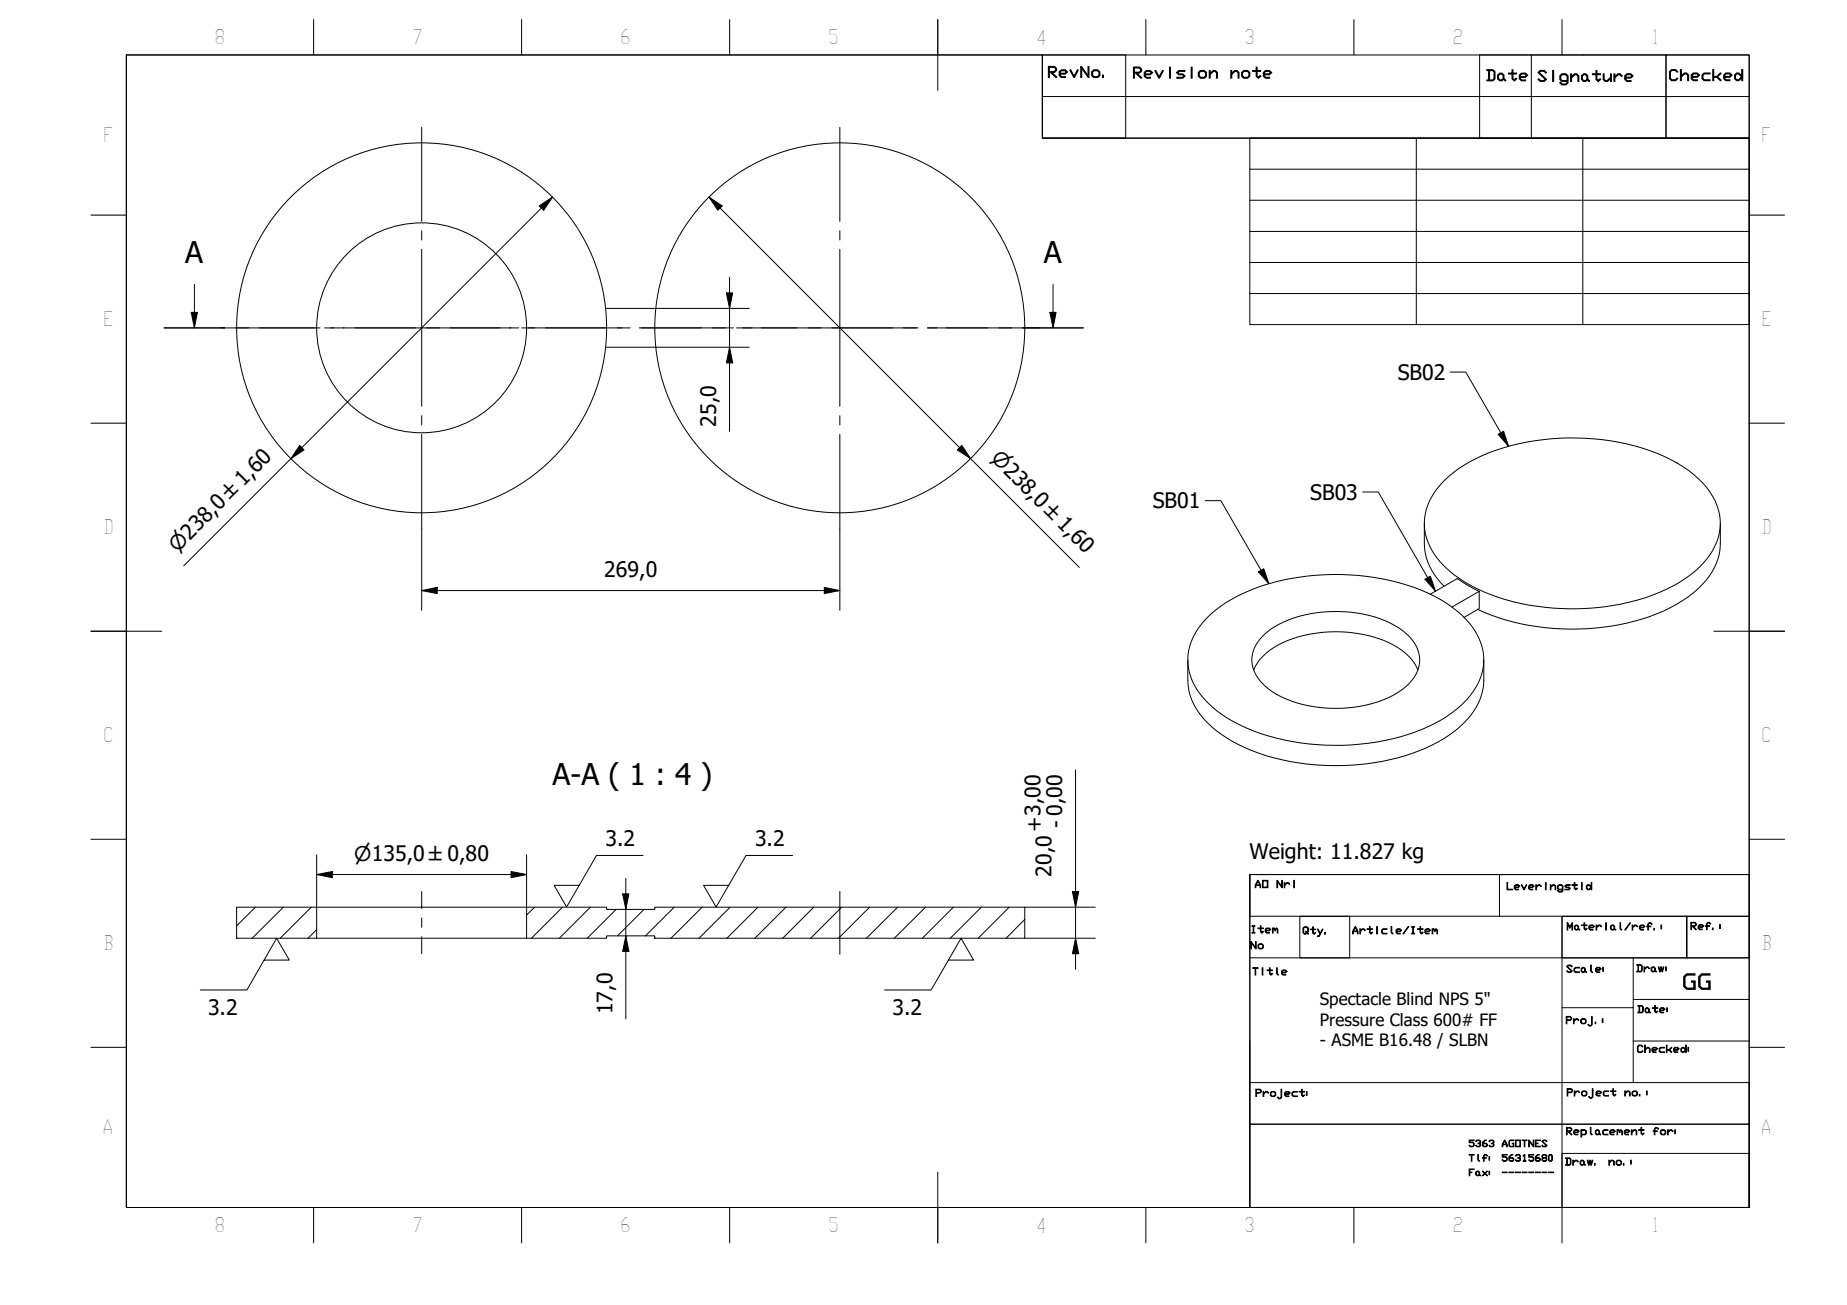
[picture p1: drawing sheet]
<svg xmlns="http://www.w3.org/2000/svg" width="297mm" height="210mm" viewBox="0 0 297 210" stroke-linecap="round" stroke-linejoin="round" font-family="sans-serif">
<!-- layer: Hatch (ISO) -->
<g fill="none" stroke="#000" stroke-width=".16">
<path d="M41.1 145.9l-3 3M45.6 145.9l-5 5M50.1 145.9l-5 5M50.9 149.5l-1.3 1.4M86 145.9l-1.3 1.3M90.5 145.9l-5 5M95 145.9l-5 5M99.1 146.3l-4.7 4.6M103.6 146.3l-4.3 4.2M108.4 145.9l-4.6 4.6M112.9 145.9l-5 5M117.4 145.9l-5 5"/>
<path d="M121.9 145.9l-5 5M126.4 145.9l-5 5M130.9 145.9l-5 5M135.4 145.9l-5 5M139.8 145.9l-4.9 5M144.4 145.9l-5.1 5M148.8 145.9l-5 5M153.3 145.9l-5 5M157.8 145.9l-5 5M162.3 145.9l-5 5M164.8 147.9l-3 3"/>
</g>
<!-- layer: Visible (ISO) -->
<g fill="none" stroke="#000" stroke-width=".16">
<path d="M97.4 55.9h8.1M97.4 49.6h8.1M232.1 77.5a24.6 24.6 0 0 1 12.2-6.1 38.5 38.5 0 0 1 23.4 2 16.4 16.4 0 0 1 8.1 7.2 8.7 8.7 0 0 1-1.9 10 23.5 23.5 0 0 1-11.9 6.3 38.2 38.2 0 0 1-24.4-2.2 16.1 16.1 0 0 1-7.5-6.5 8.5 8.5 0 0 1 1.4-10zM194.1 99.4a24.4 24.4 0 0 1 12.2-6.1 38.1 38.1 0 0 1 24.4 2.6 15.4 15.4 0 0 1 7.1 6.6 8.5 8.5 0 0 1-1.3 9.3 21.4 21.4 0 0 1-11.2 6.7 39 39 0 0 1-24.7-1.3 17 17 0 0 1-8.6-7.1 8.6 8.6 0 0 1 1.4-10zM229.1 84.2a16.3 16.3 0 0 0 .3 5.4l.5 1.4a10.8 10.8 0 0 0 2.3 3.3M233.5 97.6l4.4-2.5v2.8l-2.4 1.4M237.9 95.1l-1.9-1-1.6-1-4.4 2.5M276.7 84.2a15.4 15.4 0 0 1-.4 5.6 12.8 12.8 0 0 1-5.8 6.9 33.2 33.2 0 0 1-16.6 4.5 36 36 0 0 1-16.2-3.2M191 106.1a15.8 15.8 0 0 0 .4 5.7 13 13 0 0 0 5.9 6.9 33.6 33.6 0 0 0 18.2 4.4 33.3 33.3 0 0 0 16.9-4.4 12.6 12.6 0 0 0 6.1-7.7l.1-1.6v-3.3M201.6 107.8a9.2 9.2 0 0 1 5.6-4.8 21.5 21.5 0 0 1 16.9 .7 8.2 8.2 0 0 1 3.9 4.1M203.1 102.3a16.2 16.2 0 0 1 11-3.9 18.4 18.4 0 0 1 11.6 3.2 5.5 5.5 0 0 1 2.3 6.2 9.2 9.2 0 0 1-5.6 4.8 21.4 21.4 0 0 1-17.1-.9 6.9 6.9 0 0 1-4-5.4 5.3 5.3 0 0 1 1.8-4zM38.1 145.9h12.8v5h-12.8z"/>
<path d="M50.9 150.9h33.8M50.9 145.9h33.8M84.7 145.9h12.9v.4h7.7v-.4h59.5v5h-59.5v-.4h-7.7v.4h-12.9z"/>
<circle cx="67.8" cy="52.7" r="29.8"/>
<circle cx="67.8" cy="52.7" r="16.9"/>
<circle cx="135.1" cy="52.7" r="29.8"/>
</g>
<!-- layer: Section Line (ISO) -->
<g fill="none" stroke="#000" stroke-width=".16">
<path d="M26.4 52.7h9.7M30.8 50.2h.9l-.4 2.5zM31.3 45.8v6.9M37.9 52.7h2.1M41.7 52.7h9.8M53.2 52.7h2.1M57.1 52.7h9.7M68.6 52.7h2.1M72.4 52.7h9.8M83.9 52.7h2.1M87.8 52.7h9.7M99.3 52.7h2"/>
<path d="M103.1 52.7h9.7M114.6 52.7h2.1M118.4 52.7h9.8M129.9 52.7h2.1M133.8 52.7h9.7M145.3 52.7h2.1M149.1 52.7h9.8M160.6 52.7h2.1M164.5 52.7h9.7M168.8 50.2h1l-.4 2.5zM169.4 45.8v6.9"/>
</g>
<path d="M30.8 50.2h.9l-.4 2.5zM168.8 50.2h1l-.4 2.5z" fill="#000"/>
<!-- layer: BOXES -->
<g fill="none" stroke="#000" stroke-width=".16">
<path d="M167.6 8.8v6.7h113.7M167.6 15.5v6.7h113.7M167.6 8.8h13.4v13.4h-13.4zM238 8.8h29.9v13.4h-29.9zM246.3 8.8v13.4M267.9 8.8h13.4v13.4h-13.4zM201 140.7h80.3h-80.3v6.7h80.3v-6.7v53.5h-80.3zM201 154.1h80.3M209 147.4h8.1v6.7h-8.1zM241.2 140.7v6.7M251.2 147.4h20.1v6.7v-6.7h10v6.7h-30.1zM251.2 147.4v46.8v-8.7h30.1v8.7"/>
<path d="M262.7 154.1v8h-11.5M201 174.1h80.3v6.7h-80.3v13.4M201 167.4v13.4h80.3v13.4M262.7 162.1v12M262.7 160.8h18.6M262.7 167.4h18.6M201 194.2h80.3"/>
</g>
<!-- layer: BORDER -->
<g fill="none" stroke="#000" stroke-width=".16">
<path d="M20.3 8.8h261v185.4h-261zM50.4 3.1v5.7M83.9 3.1v5.7M117.3 3.1v5.7M150.8 3.1v11.4M184.3 3.1v5.7M217.7 3.1v5.7M251.2 3.1v5.7M14.6 34.6h5.7M281.3 34.6h5.7M14.6 68.1h5.7M281.3 68.1h5.7"/>
<path d="M14.6 101.5h11.4M275.6 101.5h11.4M14.6 135h5.7M281.3 135h5.7M14.6 168.5h5.7M281.3 168.5h5.7M50.4 194.2v5.7M83.9 194.2v5.7M117.3 194.2v5.7M150.8 188.5v11.4M184.3 194.2v5.7M217.7 194.2v5.7"/>
<path d="M251.2 194.2v5.7"/>
</g>
<!-- layer: 0 -->
<path d="M20.3 8.8h147.3v13.4h113.7v30h-80.3v-30h80.3v118.5h-80.3v53.5h-180.7zM201 27.2h80.3M201 32.2h80.3M201 37.2h80.3M227.8 22.2v30M254.6 22.2v30M201 42.2h80.3M201 47.2h80.3" fill="none" stroke="#000" stroke-width=".16"/>
<!-- layer: Center Mark (ISO) -->
<g fill="none" stroke="#000" stroke-width=".16">
<path d="M67.8 20.5v15.1M67.8 37.1v1.5M135.1 20.5v15.1M135.1 37.1v1.5M35.6 52.7h15.1M52.2 52.7h1.5M55.2 52.7h25.2M67.8 40.1v25.3M81.9 52.7h1.5M84.9 52.7h15.2M102.8 52.7h15.1M119.4 52.7h1.5"/>
<path d="M122.4 52.7h25.3M135.1 40.1v25.3M149.2 52.7h1.5M152.2 52.7h15.1M67.8 66.9v1.5M67.8 69.9v15.1M135.1 66.9v1.5M135.1 69.9v15.1"/>
</g>
<!-- layer: Dimension (ISO) -->
<g fill="none" stroke="#000" stroke-width=".16">
<path d="M86.7 33.1l2.2-1.4-1.5 2.1zM88.9 31.7l-59.4 59.3M114 31.7l2.1 1.4-.7 .7zM114 31.7l59.6 59.6M105.5 55.9h15M105.5 49.6h15M116.8 47.1h1l-.5 2.5zM117.3 55.9l.5 2.5h-1zM117.3 44.6v24.8M48.2 71.6l.7 .8-2.1 1.4zM154.7 71.6l1.4 2.2-2.1-1.4zM67.8 95l2.5-.5v1z"/>
<path d="M67.8 95h67.3M67.8 85v13.2M132.6 94.5l2.5 .5-2.5 .5zM135.1 85v13.2M50.9 137.5v8.4M84.7 137.5v8.4M173 123.8v32.1M50.9 140.7l2.5-.5v1zM50.9 140.7h33.8M82.2 140.2l2.5 .5-2.5 .5zM100.1 143.8h1l-.5 2.5zM100.6 150.5l.5 2.5h-1z"/>
<path d="M100.6 141.3v22.6M164.8 145.9h11.3M164.8 150.9h11.3M172.5 143.4h1l-.5 2.5zM173 150.9l.5 2.5h-1z"/>
</g>
<g fill="#000">
<path d="M86.7 33.1l2.2-1.4-1.5 2.1zM114 31.7l2.1 1.4-.7 .7zM116.8 47.1h1l-.5 2.5zM117.3 55.9l.5 2.5h-1zM48.2 71.6l.7 .8-2.1 1.4zM154.7 71.6l1.4 2.2-2.1-1.4zM67.8 95l2.5-.5v1zM132.6 94.5l2.5 .5-2.5 .5zM50.9 140.7l2.5-.5v1zM82.2 140.2l2.5 .5-2.5 .5zM100.1 143.8h1l-.5 2.5zM100.6 150.5l.5 2.5h-1z"/>
<path d="M172.5 143.4h1l-.5 2.5zM173 150.9l.5 2.5h-1z"/>
</g>
<!-- layer: Centerline (ISO) -->
<path d="M67.8 143.4v2.7M67.8 147.7v1.5M67.8 150.7v2.7M135.1 143.4v10.1" fill="none" stroke="#000" stroke-width=".16"/>
<!-- layer: Symbol (ISO) -->
<path d="M233.2 59.9h2.5l6.9 11.9M219.2 79.1h2.5l9.2 16M240.9 69.9l.9-.5 .8 2.4zM193.8 80.5h2.5l7.8 13.4M202.4 92l.8-.5 .9 2.4zM229.2 93.2l.8-.5 .9 2.4zM103.4 137.6h-7.5l-4.8 8.3-2-3.5h4.1M127.5 137.6h-7.5l-4.8 8.3-2-3.5h4M42.5 154.4h4l-2-3.5-4.8 8.3h-7.5M152.5 154.4h4.1l-2-3.5-4.8 8.3h-7.5" fill="none" stroke="#000" stroke-width=".16"/>
<path d="M240.9 69.9l.9-.5 .8 2.4zM202.4 92l.8-.5 .9 2.4zM229.2 93.2l.8-.5 .9 2.4z" fill="#000"/>
<g font-size="4.8">
<text x="29.8" y="42.3">A</text>
<text x="167.9" y="42.3">A</text>
<text x="88.9" y="126.3">A-A ( 1 : 4 )</text>
</g>
<g font-size="3.4">
<text x="224.8" y="61.1">SB02</text>
<text x="115.2" y="68.6" transform="rotate(-90 115.2 68.6)">25,0</text>
<text x="185.4" y="81.8">SB01</text>
<text x="210.7" y="80.4">SB03</text>
<text x="97.2" y="92.8">269,0</text>
<text x="97.4" y="136.1">3.2</text>
<text x="121.4" y="136.1">3.2</text>
<text x="167.5" y="133.7" transform="rotate(-90 167.5 133.7)">+3,00</text>
<text x="171" y="133.1" transform="rotate(-90 171 133.1)">- 0,00</text>
<text x="169.1" y="141" transform="rotate(-90 169.1 141)">20,0</text>
<text x="201" y="138.1">Weight: 11.827 kg</text>
<text x="270.5" y="159.1">GG</text>
<text x="33.5" y="163.2">3.2</text>
<text x="98.5" y="163.1" transform="rotate(-90 98.5 163.1)">17,0</text>
<text x="143.5" y="163.2">3.2</text>
</g>
<g font-size="3.3">
<text x="159.2" y="73.9" transform="rotate(45 159.2 73.9)">⌀238,0 ±1,60</text>
<text x="28.6" y="89" transform="rotate(-45 28.6 89)">⌀238,0 ±1,60</text>
<text x="57" y="138.5">⌀135,0 ±0,80</text>
</g>
<g font-size="3.2">
<text x="34.5" y="7.1">8</text>
<text x="66.3" y="7.1">7</text>
<text x="99.7" y="7.1">6</text>
<text x="133.2" y="7.1">5</text>
<text x="166.6" y="7.2">4</text>
<text x="200.1" y="7.1">3</text>
<text x="233.6" y="7.1">2</text>
<text x="265.6" y="7.1">1</text>
<text x="16.6" y="22.9">F</text>
<text x="283.3" y="22.9">F</text>
<text x="16.6" y="52.5">E</text>
<text x="283.3" y="52.5">E</text>
<text x="16.6" y="86">D</text>
<text x="283.3" y="86">D</text>
<text x="16.6" y="119.4">C</text>
<text x="283.3" y="119.4">C</text>
<text x="16.6" y="152.9">B</text>
<text x="283.3" y="152.9">B</text>
<text x="16.5" y="182.4">A</text>
<text x="283.2" y="182.4">A</text>
<text x="34.5" y="198.2">8</text>
<text x="66.3" y="198.2">7</text>
<text x="99.7" y="198.2">6</text>
<text x="133.2" y="198.2">5</text>
<text x="166.6" y="198.3">4</text>
<text x="200.1" y="198.2">3</text>
<text x="233.6" y="198.2">2</text>
<text x="265.6" y="198.2">1</text>
</g>
<g font-size="2.7">
<text x="212.3" y="161.7">Spectacle Blind NPS 5&quot;</text>
<text x="212.3" y="165">Pressure Class 600# FF</text>
<text x="212.3" y="168.3">- ASME B16.48 / SLBN</text>
</g>
<g font-size="2.4">
<text x="168.4" y="12.4">RevNo.</text>
<text x="182.1" y="12.5">Revision</text>
<text x="197.7" y="12.5">note</text>
<text x="238.9" y="13">Date</text>
<text x="247.1" y="13.1">Signature</text>
<text x="268.3" y="12.9">Checked</text>
</g>
<g font-size="1.6">
<text x="201.7" y="142.8">AO</text>
<text x="205.2" y="142.8">Nri</text>
<text x="242.2" y="143.1">Leveringstid</text>
<text x="251.9" y="149.6">Material/ref.:</text>
<text x="271.8" y="149.5">Ref.:</text>
<text x="201" y="150.1">Item</text>
<text x="201" y="152.6">No</text>
<text x="209.4" y="150.2">Qty.</text>
<text x="217.4" y="150.2">Article/Item</text>
<text x="201.3" y="156.8">Title</text>
<text x="251.8" y="156.4">Scale:</text>
<text x="263.1" y="156.3">Draw:</text>
<text x="251.7" y="164.6">Proj.:</text>
<text x="263.2" y="162.9">Date:</text>
<text x="263.2" y="169.3">Checked:</text>
<text x="201.8" y="176.4">Project:</text>
<text x="251.9" y="176.3">Project</text>
<text x="261.2" y="176.3">no.:</text>
<text x="251.8" y="182.5">Replacement</text>
<text x="265.7" y="182.5">for:</text>
<text x="251.6" y="187.4">Draw.</text>
<text x="258.6" y="187.4">no.:</text>
</g>
<g font-size="1.5">
<text x="236.1" y="184.4">5363</text>
<text x="241.4" y="184.4">AGOTNES</text>
<text x="236.1" y="186.8">Tlf:</text>
<text x="236.1" y="189.1">Fax:</text>
<text x="241.4" y="186.8">56315680</text>
<text x="241.4" y="189.1">--------</text>
</g>
</svg>
